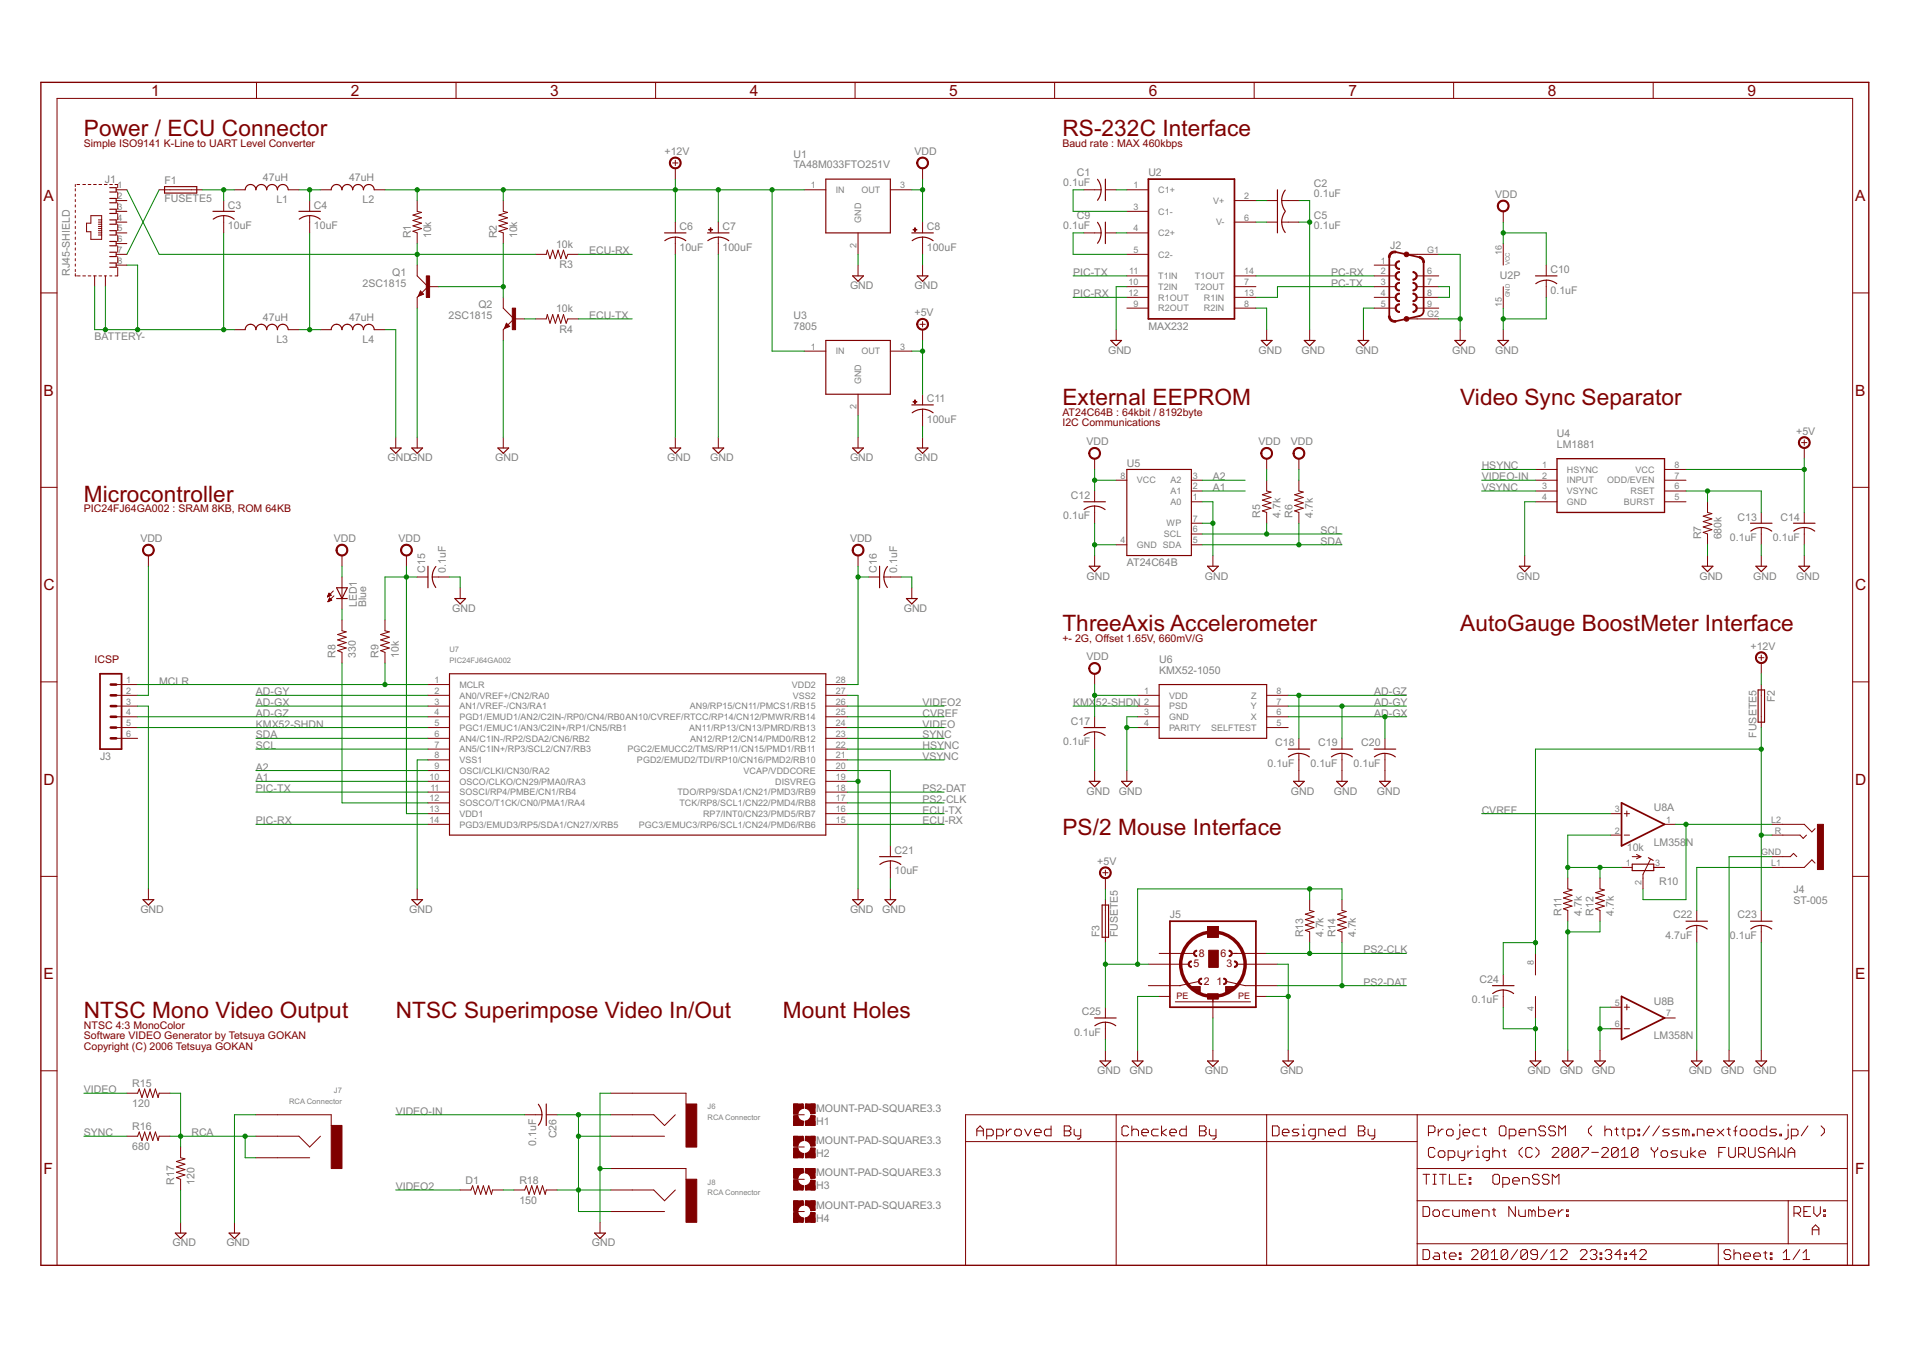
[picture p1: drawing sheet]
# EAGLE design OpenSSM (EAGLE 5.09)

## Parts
C1  0.1uF  C-US025-024X044  [C025-024X044]
C2  0.1uF  C-US025-024X044  [C025-024X044]
C3  10uF  C-US050-025X075  [C050-025X075]
C4  10uF  C-US050-025X075  [C050-025X075]
C5  0.1uF  C-US025-024X044  [C025-024X044]
C6  10uF  C-US050-025X075  [C050-025X075]
C7  100uF  CPOL-USE2.5-7  [E2,5-7]
C8  100uF  CPOL-USE2.5-7  [E2,5-7]
C9  0.1uF  C-US025-024X044  [C025-024X044]
C10  0.1uF  C-US025-024X044  [C025-024X044]
C11  100uF  CPOL-USE2.5-7  [E2,5-7]
C12  0.1uF  C-US025-024X044  [C025-024X044]
C13  0.1uF  C-US025-024X044  [C025-024X044]
C14  0.1uF  C-US025-024X044  [C025-024X044]
C15  0.1uF  C-US025-024X044  [C025-024X044]
C16  0.1uF  C-US025-024X044  [C025-024X044]
C17  0.1uF  C-US025-024X044  [C025-024X044]
C18  0.1uF  C-US025-024X044  [C025-024X044]
C19  0.1uF  C-US025-024X044  [C025-024X044]
C20  0.1uF  C-US025-024X044  [C025-024X044]
C21  10uF  C-US050-025X075  [C050-025X075]
C22  4.7uF  C-US025-024X044  [C025-024X044]
C23  0.1uF  C-US025-024X044  [C025-024X044]
C24  0.1uF  C-US025-024X044  [C025-024X044]
C25  0.1uF  C-US025-024X044  [C025-024X044]
C26  0.1uF  C-US025-024X044  [C025-024X044]
D1  R-US_0204/2V  [0204V]
F1  FUSETE5  [TE5]
F2  FUSETE5  [TE5]
F3  FUSETE5  [TE5]
H1  MOUNT-PAD-SQUARE3.3  [3,3-PAD-SQUARE]
H2  MOUNT-PAD-SQUARE3.3  [3,3-PAD-SQUARE]
H3  MOUNT-PAD-SQUARE3.3  [3,3-PAD-SQUARE]
H4  MOUNT-PAD-SQUARE3.3  [3,3-PAD-SQUARE]
J1  RJ45-SHIELD  [RJ45]
J2  F09HP  [F09HP]
J3  MA06-1  [MA06-1]
J4  ST-005  STEREO_JACK2  [ST-005]
J5  MINI_DIN_6  [M_DIN6]
J6  RCA Connector  RCARCA  [RCA-BOARD]
J7  RCA Connector  RCARCA  [RCA-BOARD]
J8  RCA Connector  RCARCA  [RCA-BOARD]
L1  47uH  L-US0204V  [0204V]
L2  47uH  L-US0204V  [0204V]
L3  47uH  L-US0204V  [0204V]
L4  47uH  L-US0204V  [0204V]
LED1  Blue  LED5MM  [LED5MM]
Q1  2SC1815  [TO92-LINE]
Q2  2SC1815  [TO92-LINE]
R1  10k  R-US_0204/5  [0204/5]
R2  10k  R-US_0204/2V  [0204V]
R3  10k  R-US_0204/5  [0204/5]
R4  10k  R-US_0204/2V  [0204V]
R5  4.7k  R-US_0204/5  [0204/5]
R6  4.7k  R-US_0204/5  [0204/5]
R7  680k  R-US_0204/5  [0204/5]
R8  330  R-US_0204/5  [0204/5]
R9  10k  R-US_0204/2V  [0204V]
R10  10k  R-TRIMM3339P  [RTRIM3339P]
R11  4.7k  R-US_0204/5  [0204/5]
R12  4.7k  R-US_0204/5  [0204/5]
R13  4.7k  R-US_0204/5  [0204/5]
R14  4.7k  R-US_0204/5  [0204/5]
R15  120  R-US_0204/2V  [0204V]
R16  680  R-US_0204/2V  [0204V]
R17  120  R-US_0204/2V  [0204V]
R18  150  R-US_0204/2V  [0204V]
U1  TA48M033FTO251V  [TO251AA-V]
U2  MAX232  [DIL16]
U3  7805  TA48M033FTO251V  [TO251AA-V]
U4  LM1881  [DIL08]
U5  AT24C64B  AT24CP  [DIL08]
U6  KMX52-1050  [DIL08]
U7  PIC24FJ64GA002  PIC24FJ64GA004  [DIP28-3]
U8  LM358N  [DIL08]

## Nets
+5V: C11.+ C14.1 F3.2 U3.3(OUT) U4.8(VCC)
+12V: C6.1 C7.+ F2.1 L2.2 R1.2 R2.2 U1.1(IN) U3.1(IN)
A1: U5.2(A1) U7.10(OSCO/CLKO/CN29/PMA0/RA3)
A2: U5.3(A2) U7.9(OSCI/CLKI/CN30/RA2)
AD-GX: C20.1 U6.6(X) U7.3(AN1/VREF-/CN3/RA1)
AD-GY: C19.1 U6.7(Y) U7.2(AN0/VREF+/CN2/RA0)
AD-GZ: C18.1 J3.4 U6.8(Z) U7.4(PGD1/EMUD1/AN2/C2IN-/RP0/CN4/RB0)
BATTERY-: C3.2 J1.8 J1.A(S) J1.B(S) L3.1
CVREF: U7.25(AN10/CVREF/RTCC/RP14/CN12/PMWR/RB14) U8.3(A:+IN)
ECU-RX: R3.1 U7.15(PGC3/EMUC3/RP6/SCL1/CN24/PMD6/RB6)
ECU-TX: R4.1 U7.16(RP7/INT0/CN23/PMD5/RB7)
GND: C2.2 C5.2 C6.2 C7.- C8.- C10.2 C11.- C12.2 C13.2 C14.2 C15.2 C16.2 C17.2 C18.2 C19.2 C20.2 C21.2 C22.2 C23.2 C24.2 C25.2 J2.5 J2.G1 J2.G2 J3.3 J4.GND J5.3 J5.SH1(PE1) J5.SH2(PE2) J5.SH3(PE3) J6.P$1 J7.P$1 J8.P$1 L4.2 Q1.3(E) Q2.3(E) R7.1 R11.1 R12.1 R17.1 U1.2(GND) U2.8(R2IN) U2.10(T2IN) U2.15(GND) U3.2(GND) U4.4(GND) U5.1(A0) U5.4(GND) U5.7(WP) U6.3(GND) U6.4(PARITY) U7.8(VSS1) U7.19(DISVREG) U7.27(VSS2) U8.4(P:V-) U8.5(B:+IN) U8.6(B:-IN)
HSYNC: U4.1(HSYNC) U7.22(PGC2/EMUCC2/TMS/RP11/CN15/PMD1/RB11)
KMX52-SHDN: J3.5 U6.2(PSD) U7.5(PGC1/EMUC1/AN3/C2IN+/RP1/CN5/RB1)
MCLR: J3.1 R9.1 U7.1(\MCLR)
N$1: C21.1 U7.20(VCAP/VDDCORE)
N$2: C13.1 R7.2 U4.6(RSET)
N$3: LED1.K(C) R8.2
N$4: J1.1 Q1.2(C) R1.1 R3.2
N$5: C23.1 C24.1 F2.2 J4.R U8.8(P:V+)
N$6: F1.1 J1.7
N$7: Q1.1(B) Q2.2(C) R2.1
N$8: Q2.1(B) R4.2
N$9: C3.1 F1.2 L1.1
N$10: C4.1 L1.2 L2.1
N$11: C22.1 J4.L1
N$12: D1.2 R18.1
N$13: C1.1 U2.1(C1+)
N$14: C1.2 U2.3(C1-)
N$15: C9.1 U2.4(C2+)
N$16: C26.1 J6.P$2 J6.P$3 J8.P$2 J8.P$3 R18.2
N$17: C9.2 U2.5(C2-)
N$18: R8.1 U7.12(SOSCO/T1CK/CN0/PMA1/RA4)
N$19: C5.1 U2.6(V-)
N$20: C2.1 U2.2(V+)
N$21: J2.7 J2.8
N$22: C25.1 F3.1 J5.5 R13.2 R14.2
N$23: J4.L2 R10.2(S) U8.1(A:OUT)
N$25: C4.2 L3.2 L4.1
N$26: R10.1(E) R11.2 R12.2 U8.2(A:-IN)
PC-RX: J2.2 U2.14(T1OUT)
PC-TX: J2.3 U2.13(R1IN)
PIC-RX: U2.12(R1OUT) U7.14(PGD3/EMUD3/RP5/SDA1/CN27/X/RB5)
PIC-TX: U2.11(T1IN) U7.11(SOSCI/RP4/PMBE/CN1/RB4)
PS2-CLK: J5.6 R13.1 U7.17(TCK/RP8/SCL1/CN22/PMD4/RB8)
PS2-DAT: J5.1 R14.1 U7.18(TDO/RP9/SDA1/CN21/PMD3/RB9)
RCA: J7.P$2 J7.P$3 R15.2 R16.2 R17.2
SCL: R5.1 U5.6(SCL) U7.7(AN5/C1IN+/RP3/SCL2/CN7/RB3)
SDA: R6.1 U5.5(SDA) U7.6(AN4/C1IN-/RP2/SDA2/CN6/RB2)
SYNC: R16.1 U7.23(AN12/RP12/CN14/PMD0/RB12)
VDD: C8.+ C10.1 C12.1 C15.1 C16.1 C17.1 J3.2 LED1.A R5.2 R6.2 R9.2 U1.3(OUT) U2.16(VCC) U5.8(VCC) U6.1(VDD) U7.13(VDD1) U7.28(VDD2)
VIDEO: R15.1 U7.24(AN11/RP13/CN13/PMRD/RB13)
VIDEO2: D1.1 U7.26(AN9/RP15/CN11/PMCS1/RB15)
VIDEO-IN: C26.2 U4.2(INPUT)
VSYNC: U4.3(VSYNC) U7.21(PGD2/EMUD2/TDI/RP10/CN16/PMD2/RB10)
Unconnected: H1.B3,3(MOUNT) H2.B3,3(MOUNT) H3.B3,3(MOUNT) H4.B3,3(MOUNT) J1.2 J1.3 J1.4 J1.5 J1.6 J2.1 J2.4 J2.6 J2.9 J3.6 J5.2 J5.8 R10.3(A) U2.7(T2OUT) U2.9(R2OUT) U4.5(BURST) U4.7(ODD/EVEN) U6.5(SELFTEST) U8.7(B:OUT)

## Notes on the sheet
- Power / ECU Connector | RS-232C Interface
- Simple ISO9141 K-Line to UART Level Converter | Baud rate : MAX 460kbps
- External EEPROM | Video Sync Separator
- AT24C64B : 64kbit / 8192byte
- I2C Communications
- Microcontroller
- PIC24FJ64GA002 : SRAM 8KB, ROM 64KB
- ThreeAxis Accelerometer | AutoGauge BoostMeter Interface
- +- 2G, Offset 1.65V, 660mV/G
- ICSP
- PS/2 Mouse Interface
- NTSC Mono Video Output | NTSC Superimpose Video In/Out | Mount Holes
- NTSC 4:3 MonoColor
- Software VIDEO Generator by Tetsuya GOKAN
- Copyright (C) 2006 Tetsuya GOKAN
- Approved By | Checked By | Designed By | Project OpenSSM  ( http://ssm.nextfoods.jp/ )
- Copyright (C) 2007-2010 Yosuke FURUSAWA
- A
